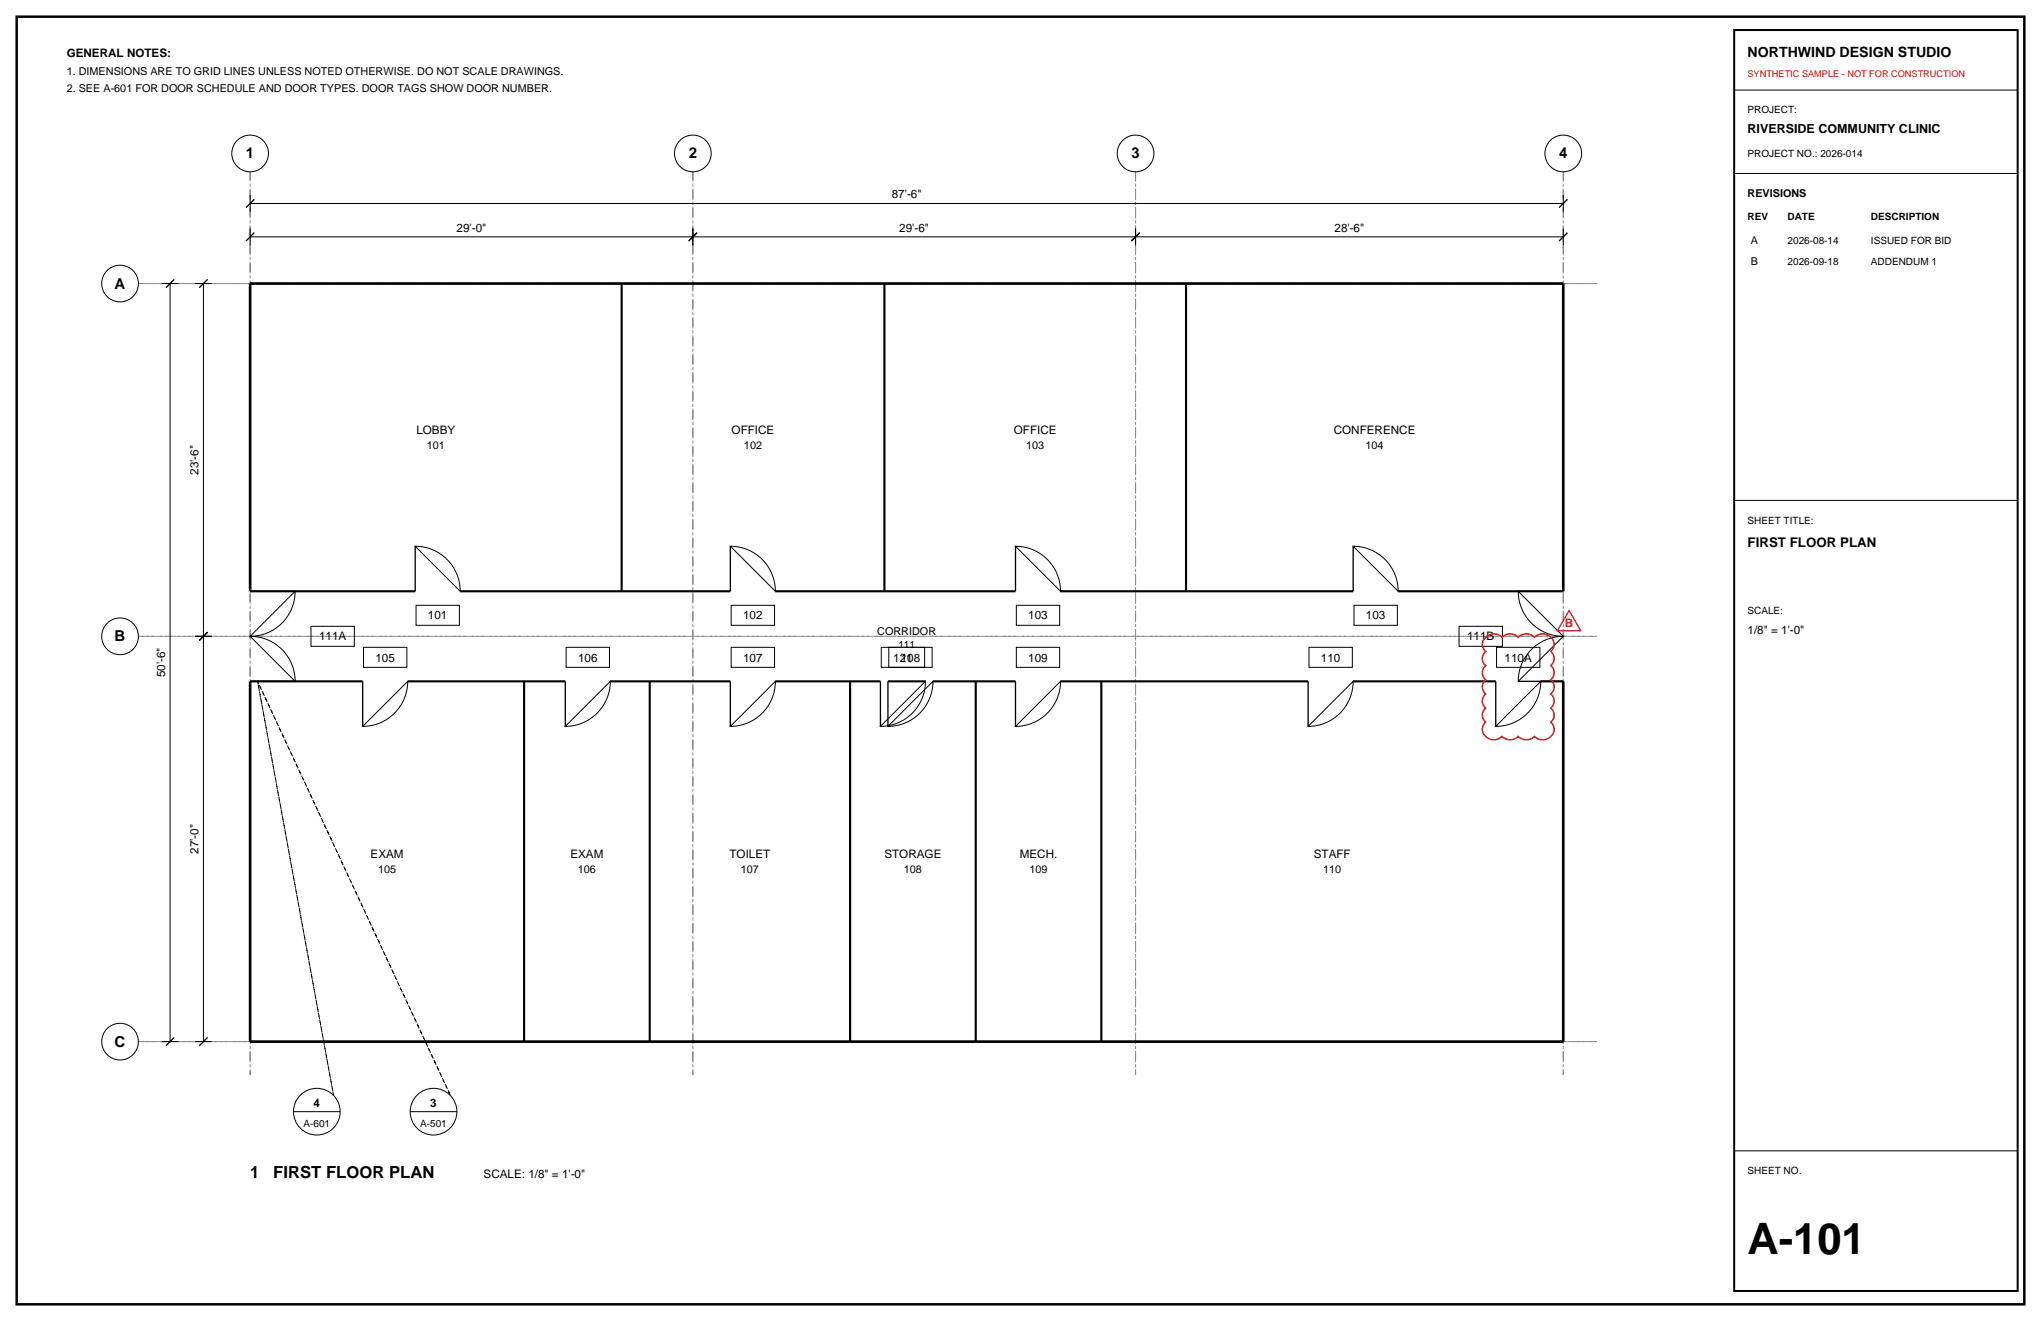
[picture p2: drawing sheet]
<svg xmlns="http://www.w3.org/2000/svg" width="432mm" height="279mm" viewBox="0 0 432 279" stroke-linecap="round" stroke-linejoin="round" font-family="sans-serif">
<path d="M3.5 3.5h424.8v272.4h-424.8z" fill="none" stroke="#000" stroke-width=".53"/>
<path d="M52.9 36.3v191.1zM146.6 36.3v191.1zM240.2 36.3v191.1zM330.7 36.3v191.1zM29.3 60h308.5zM29.3 134.6h308.5zM29.3 220.3h308.5z" fill="none" stroke="#8c8c8c" stroke-width=".21" stroke-dasharray="2.1 .7 .4 .7" stroke-linecap="butt"/>
<g fill="none" stroke="#000" stroke-width=".21">
<path d="M366.9 19.1h60zM366.9 36.7h60zM34.2 60h3.5zM36 60v160.3zM41.3 60h3.5zM43 60v74.6zM52.9 50.1h93.7zM52.9 48.3v3.6zM52.9 43h277.8zM52.9 41.3v3.5zM146.6 48.3v3.6zM146.6 50.1h93.6z"/>
<path d="M240.2 48.3v3.6zM240.2 50.1h90.5zM330.7 48.3v3.6zM330.7 41.3v3.5zM87.8 115.5a9.5 9.5 0 0 1 9.6 9.6zM154.5 115.5a9.5 9.5 0 0 1 9.5 9.6zM214.8 115.5a9.5 9.5 0 0 1 9.6 9.6zM286.3 115.5a9.5 9.5 0 0 1 9.5 9.6zM366.9 105.8h60zM41.3 134.6h3.5zM43 134.6v85.7zM52.9 134.6a9.5 9.5 0 0 1 9.5 9.5z"/>
<path d="M62.4 125.1a9.5 9.5 0 0 1-9.5 9.5zM65.8 132.5h9.2v4.2h-9.2zM76.9 136.9h9.2v4.2h-9.2zM88 128h9.2v4.3h-9.2zM119.8 136.9h9.1v4.2h-9.1zM154.7 128h9.2v4.3h-9.2zM154.7 136.9h9.2v4.2h-9.2zM186.4 136.9h9.2v4.2h-9.2zM188 136.9h9.2v4.2h-9.2zM215 128h9.2v4.3h-9.2zM215 136.9h9.2v4.2h-9.2zM276.9 136.9h9.2v4.2h-9.2z"/>
<path d="M286.5 128h9.1v4.3h-9.1zM308.7 132.5h9.2v4.2h-9.2zM316.6 136.9h9.2v4.2h-9.2zM321.2 125.1l9.5 9.5a9.5 9.5 0 0 1-9.5-9.5zM323.6 137.8a9.5 9.5 0 0 1 7.1-3.2l-9.5 9.5a9.5 9.5 0 0 1 2.4-6.3zM76.7 153.6l9.6-9.5a9.5 9.5 0 0 1-9.6 9.5zM119.6 153.6l9.5-9.5a9.5 9.5 0 0 1-9.5 9.5zM164 144.1a9.5 9.5 0 0 1-9.5 9.5zM187.9 153.6l9.5-9.5a9.5 9.5 0 0 1-9.5 9.5zM195.8 144.1a9.5 9.5 0 0 1-9.5 9.5zM214.8 153.6l9.6-9.5a9.5 9.5 0 0 1-9.6 9.5zM286.3 144.1a9.5 9.5 0 0 1-9.5 9.5z"/>
<path d="M326 144.1a9.5 9.5 0 0 1-9.6 9.5zM34.2 220.3h3.5zM41.3 220.3h3.5zM62.1 235.1h9.9zM86.8 235.1h9.9zM366.9 243.4h60z"/>
<circle cx="52.9" cy="32.5" r="3.9"/>
<circle cx="146.6" cy="32.5" r="3.9"/>
<circle cx="240.2" cy="32.5" r="3.9"/>
<circle cx="330.7" cy="32.5" r="3.9"/>
<circle cx="25.4" cy="60" r="3.9"/>
<circle cx="25.4" cy="134.6" r="3.9"/>
<circle cx="25.4" cy="220.3" r="3.9"/>
<circle cx="67" cy="235.1" r="4.9"/>
<circle cx="91.7" cy="235.1" r="4.9"/>
</g>
<g fill="none" stroke="#000" stroke-width=".28">
<path d="M52 51l1.8-1.8zM52 43.9l1.8-1.7zM145.7 51l1.8-1.8zM239.4 51l1.7-1.8zM329.8 51l1.8-1.8zM329.8 43.9l1.8-1.7zM35.1 60.9l1.8-1.8zM42.2 60.9l1.7-1.8zM87.8 115.5v9.6zM154.5 115.5v9.6zM214.8 115.5v9.6zM286.3 115.5v9.6z"/>
<path d="M43.9 133.7l-1.7 1.8zM52.9 125.1h9.5zM321.2 125.1h9.5zM52.9 144.1h9.5zM76.7 144.1v9.5zM119.6 144.1v9.5zM154.5 144.1v9.5zM186.3 144.1v9.5zM187.9 144.1v9.5zM214.8 144.1v9.5zM276.8 144.1v9.5zM316.4 144.1v9.5z"/>
<path d="M321.2 144.1h9.5zM36.9 219.4l-1.8 1.8zM42.2 221.2l1.7-1.8z"/>
</g>
<path d="M52.9 60h277.8zM52.9 60v65.1zM330.7 60v65.1zM52.9 144.1v76.2zM330.7 144.1v76.2zM52.9 220.3h277.8z" fill="none" stroke="#000" stroke-width=".56"/>
<g fill="none" stroke="#000" stroke-width=".45">
<path d="M131.5 60v65.1zM187.1 60v65.1zM250.9 60v65.1zM52.9 125.1h34.9zM97.4 125.1h57.1zM164 125.1h50.8zM224.4 125.1h61.9zM295.8 125.1h34.9zM52.9 144.1h23.8zM86.3 144.1h33.3zM110.9 144.1v76.2zM129.1 144.1h25.4z"/>
<path d="M137.5 144.1v76.2zM164 144.1h22.3zM179.9 144.1v76.2zM187.9 144.1h7.9zM197.4 144.1h17.4zM206.4 144.1v76.2zM224.4 144.1h52.4zM233 144.1v76.2zM286.3 144.1h30.1zM326 144.1h4.7z"/>
</g>
<path d="M54.5 144.1l16.1 87.5zM54.5 144.1l40.7 87.5z" fill="none" stroke="#000" stroke-width=".21" stroke-dasharray=".7 .7" stroke-linecap="butt"/>
<path d="M366.9 6.4h60v266.6h-60z" fill="none" stroke="#000" stroke-width=".42"/>
<path d="M314.3 134.8a2.41 2.41 0 0 1 3.5 0 2.41 2.41 0 0 1 3.4 0 2.41 2.41 0 0 1 3.4 0 2.39 2.39 0 0 1 2.8-.5 2.39 2.39 0 0 1 1.3 2.5l-.6 1a1.91 1.91 0 0 1 0 3 1.91 1.91 0 0 1 0 3 1.91 1.91 0 0 1 0 3 1.91 1.91 0 0 1 0 3 1.91 1.91 0 0 1 0 3 2.23 2.23 0 0 1 .2 2.8 2.23 2.23 0 0 1-2.7 .7l-1-.5a2.41 2.41 0 0 1-3.4 0 2.41 2.41 0 0 1-3.4 0 2.39 2.39 0 0 1-2.8 .4 2.39 2.39 0 0 1-1.3-2.5l.6-.9a1.91 1.91 0 0 1 0-3 1.91 1.91 0 0 1 0-3 1.91 1.91 0 0 1 0-3 1.91 1.91 0 0 1 0-3 1.91 1.91 0 0 1 0-3 1.91 1.91 0 0 1 0-3z" fill="none" stroke="#d90d0d" stroke-width=".32"/>
<path d="M332 129.2l2.4 4.2h-4.9z" fill="none" stroke="#d90d0d" stroke-width=".28"/>
<text font-size="9.2" x="369.7" y="265.3">A-101</text>
<g font-size="3.5">
<text x="52.9" y="249.2">1</text>
<text x="57.8" y="249.2">FIRST FLOOR PLAN</text>
</g>
<g font-size="3.2">
<text x="52" y="33.5">1</text>
<text x="145.7" y="33.5">2</text>
<text x="239.4" y="33.5">3</text>
<text x="329.8" y="33.5">4</text>
<text x="24.3" y="61">A</text>
<text x="24.3" y="135.6">B</text>
<text x="24.3" y="221.4">C</text>
</g>
<text font-size="3" x="369.7" y="12">NORTHWIND DESIGN STUDIO</text>
<text font-size="2.8" x="369.7" y="115.7">FIRST FLOOR PLAN</text>
<text font-size="2.6" x="369.7" y="28.2">RIVERSIDE COMMUNITY CLINIC</text>
<g font-size="2.5">
<text x="14.1" y="12">GENERAL NOTES:</text>
<text x="188.7" y="42">87'-6&quot;</text>
<text x="96.6" y="49">29'-0&quot;</text>
<text x="190.3" y="49">29'-6&quot;</text>
<text x="282.3" y="49">28'-6&quot;</text>
<text x="88.1" y="91.8">LOBBY</text>
<text x="154.8" y="91.8">OFFICE</text>
<text x="214.5" y="91.8">OFFICE</text>
<text x="282.2" y="91.8">CONFERENCE</text>
<text x="42" y="100.4" transform="rotate(-90 42 100.4)">23'-6&quot;</text>
<text x="90.5" y="131">101</text>
<text x="157.2" y="131">102</text>
<text x="217.5" y="131">103</text>
<text x="289" y="131">103</text>
<text x="67.5" y="135.5">111A</text>
<text x="310.4" y="135.5">111B</text>
<text x="369.7" y="134.1">1/8&quot; = 1'-0&quot;</text>
<text x="34.9" y="143.3" transform="rotate(-90 34.9 143.3)">50'-6&quot;</text>
<text x="79.4" y="139.9">105</text>
<text x="122.3" y="139.9">106</text>
<text x="157.2" y="139.9">107</text>
<text x="189" y="139.9">121</text>
<text x="190.6" y="139.9">108</text>
<text x="217.5" y="139.9">109</text>
<text x="279.5" y="139.9">110</text>
<text x="318.3" y="139.9">110A</text>
<text x="42" y="180.6" transform="rotate(-90 42 180.6)">27'-0&quot;</text>
<text x="78.4" y="181.5">EXAM</text>
<text x="120.7" y="181.5">EXAM</text>
<text x="154.3" y="181.5">TOILET</text>
<text x="187.1" y="181.5">STORAGE</text>
<text x="215.7" y="181.5">MECH.</text>
<text x="278" y="181.5">STAFF</text>
<text x="66.3" y="234.1">4</text>
<text x="91" y="234.1">3</text>
<text x="102.3" y="249.2">SCALE: 1/8&quot; = 1'-0&quot;</text>
</g>
<text font-size="2.5" fill="#d90d0d" x="331.1" y="132.7">B</text>
<g font-size="2.3">
<text x="14.1" y="15.9">1. DIMENSIONS ARE TO GRID LINES UNLESS NOTED OTHERWISE. DO NOT SCALE DRAWINGS.</text>
<text x="14.1" y="19.4">2. SEE A-601 FOR DOOR SCHEDULE AND DOOR TYPES. DOOR TAGS SHOW DOOR NUMBER.</text>
<text x="369.7" y="41.6">REVISIONS</text>
<text x="370.4" y="51.5">A</text>
<text x="370.4" y="56.1">B</text>
<text x="90.3" y="95">101</text>
<text x="157.4" y="95">102</text>
<text x="217.1" y="95">103</text>
<text x="288.9" y="95">104</text>
<text x="185.6" y="134.2">CORRIDOR</text>
<text x="80" y="184.7">105</text>
<text x="122.3" y="184.7">106</text>
<text x="156.7" y="184.7">107</text>
<text x="191.2" y="184.7">108</text>
<text x="217.8" y="184.7">109</text>
<text x="280" y="184.7">110</text>
</g>
<g font-size="2.1">
<text x="369.7" y="24">PROJECT:</text>
<text x="369.7" y="33.2">PROJECT NO.: 2026-014</text>
<text x="369.7" y="46.6">REV</text>
<text x="378.2" y="46.6">DATE</text>
<text x="395.8" y="46.6">DESCRIPTION</text>
<text x="378.2" y="51.5">2026-08-14</text>
<text x="395.8" y="51.5">ISSUED FOR BID</text>
<text x="378.2" y="56.1">2026-09-18</text>
<text x="395.8" y="56.1">ADDENDUM 1</text>
<text x="369.7" y="110.8">SHEET TITLE:</text>
<text x="369.7" y="129.8">SCALE:</text>
<text x="190.1" y="137.1">111</text>
<text x="64.2" y="238.3">A-601</text>
<text x="88.9" y="238.3">A-501</text>
<text x="369.7" y="248.4">SHEET NO.</text>
</g>
<text font-size="1.9" fill="#d90d0d" x="369.7" y="16.2">SYNTHETIC SAMPLE - NOT FOR CONSTRUCTION</text>
</svg>
